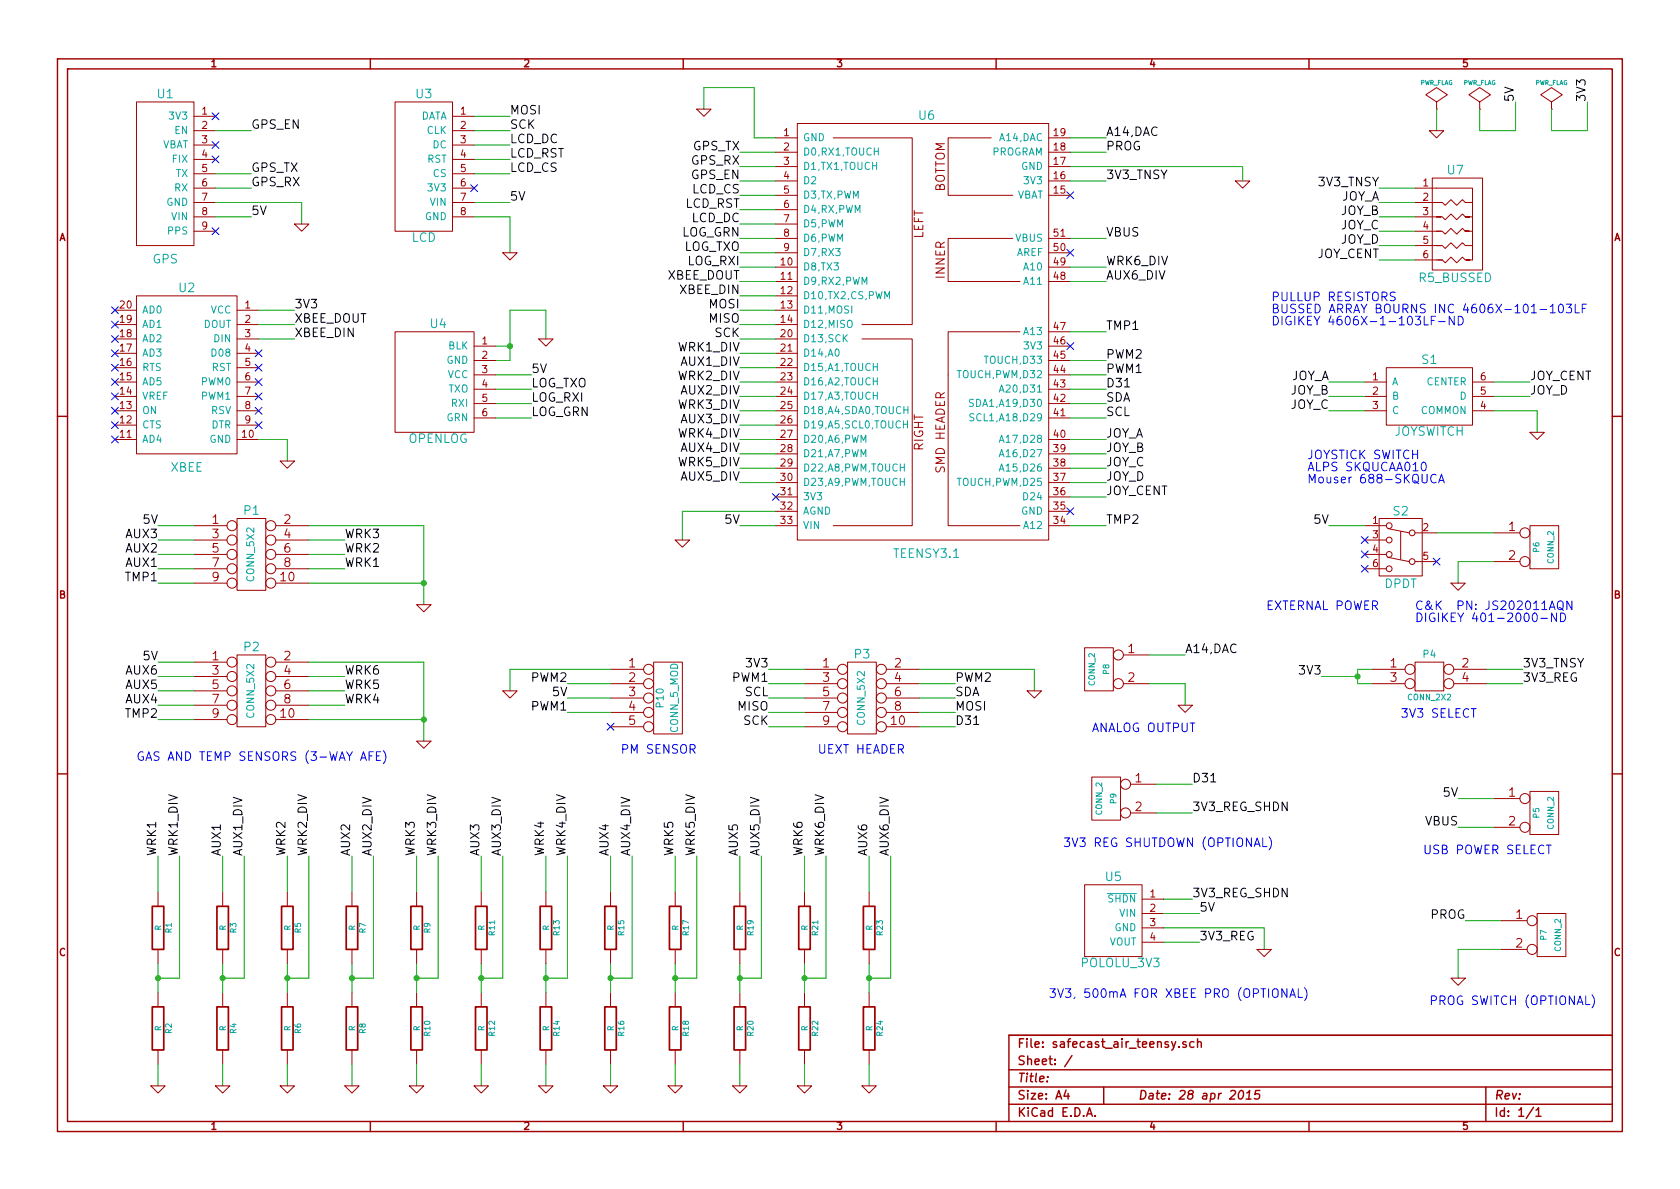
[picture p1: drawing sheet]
EESchema Schematic File Version 2
LIBS:power
LIBS:device
LIBS:transistors
LIBS:conn
LIBS:linear
LIBS:regul
LIBS:74xx
LIBS:cmos4000
LIBS:adc-dac
LIBS:memory
LIBS:xilinx
LIBS:special
LIBS:microcontrollers
LIBS:dsp
LIBS:microchip
LIBS:analog_switches
LIBS:motorola
LIBS:texas
LIBS:intel
LIBS:audio
LIBS:interface
LIBS:digital-audio
LIBS:philips
LIBS:display
LIBS:cypress
LIBS:siliconi
LIBS:opto
LIBS:atmel
LIBS:contrib
LIBS:valves
LIBS:teensy3
LIBS:lcd
LIBS:openlog
LIBS:gps
LIBS:xbee
LIBS:mcp1825
LIBS:conn_5_mod
LIBS:joyswitch
LIBS:r5_bussed
LIBS:pololu_3v3
LIBS:dpdt
LIBS:safecast_air_teensy-cache
EELAYER 27 0
EELAYER END
$Descr A4 11693 8268
encoding utf-8
Sheet 1 1
Title ""
Date "28 apr 2015"
Rev ""
Comp ""
Comment1 ""
Comment2 ""
Comment3 ""
Comment4 ""
$EndDescr
Wire Wire Line
	3300 1200 3550 1200
Text Label 3550 1200 0    60   ~ 0
LCD_CS
Wire Wire Line
	3300 1100 3550 1100
Wire Wire Line
	3300 1000 3550 1000
Wire Wire Line
	3300 900  3550 900 
Wire Wire Line
	3300 800  3550 800 
Wire Wire Line
	3300 1400 3550 1400
Wire Wire Line
	3300 1500 3550 1500
Wire Wire Line
	3550 1500 3550 1750
$Comp
L GND #PWR11
U 1 1
P 3550 1750
F 0 "#PWR11" H 3550 1750 30  0001 C CNN
F 1 "GND" H 3550 1680 30  0001 C CNN
F 2 "" H 3550 1750 60  0000 C CNN
F 3 "" H 3550 1750 60  0000 C CNN
	1    3550 1750
	1    0    0    -1  
$EndComp
Text Label 3550 1100 0    60   ~ 0
LCD_RST
Text Label 3550 1000 0    60   ~ 0
LCD_DC
Wire Wire Line
	5400 1350 5150 1350
Text Label 3550 800  0    60   ~ 0
MOSI
Text Label 3550 900  0    60   ~ 0
SCK
Text Label 3550 1400 0    60   ~ 0
5V
Wire Wire Line
	5400 2150 5150 2150
Wire Wire Line
	5400 2250 5150 2250
Wire Wire Line
	5400 2350 5150 2350
Text Label 5150 2150 2    60   ~ 0
MOSI
Text Label 5150 2250 2    60   ~ 0
MISO
Text Label 5150 1350 2    60   ~ 0
LCD_CS
Wire Wire Line
	5400 950  5250 950 
Wire Wire Line
	5250 950  5250 600 
Wire Wire Line
	5250 600  4900 600 
Wire Wire Line
	4900 600  4900 750 
$Comp
L GND #PWR18
U 1 1
P 4900 750
F 0 "#PWR18" H 4900 750 30  0001 C CNN
F 1 "GND" H 4900 680 30  0001 C CNN
F 2 "" H 4900 750 60  0000 C CNN
F 3 "" H 4900 750 60  0000 C CNN
	1    4900 750 
	1    0    0    -1  
$EndComp
Wire Wire Line
	5400 1450 5150 1450
Wire Wire Line
	5400 1550 5150 1550
Text Label 5150 2350 2    60   ~ 0
SCK
Text Label 5150 1450 2    60   ~ 0
LCD_RST
Text Label 5150 1550 2    60   ~ 0
LCD_DC
Wire Wire Line
	5400 3650 5150 3650
Text Label 5150 3650 2    60   ~ 0
5V
Wire Wire Line
	3550 2500 3450 2500
Wire Wire Line
	3550 2150 3550 2500
Wire Wire Line
	3550 2400 3450 2400
Wire Wire Line
	3550 2150 3800 2150
Wire Wire Line
	3800 2150 3800 2350
Connection ~ 3550 2400
$Comp
L GND #PWR13
U 1 1
P 3800 2350
F 0 "#PWR13" H 3800 2350 30  0001 C CNN
F 1 "GND" H 3800 2280 30  0001 C CNN
F 2 "" H 3800 2350 60  0000 C CNN
F 3 "" H 3800 2350 60  0000 C CNN
	1    3800 2350
	1    0    0    -1  
$EndComp
Wire Wire Line
	3450 2600 3700 2600
Text Label 3700 2600 0    60   ~ 0
5V
Wire Wire Line
	3450 2800 3700 2800
Wire Wire Line
	3450 2700 3700 2700
Wire Wire Line
	3450 2900 3700 2900
Text Label 3700 2800 0    60   ~ 0
LOG_RXI
Text Label 3700 2700 0    60   ~ 0
LOG_TXO
Wire Wire Line
	5400 1850 5150 1850
Wire Wire Line
	5400 1750 5150 1750
Text Label 5150 1850 2    60   ~ 0
LOG_RXI
Text Label 5150 1750 2    60   ~ 0
LOG_TXO
Wire Wire Line
	5400 1650 5150 1650
Text Label 5150 1650 2    60   ~ 0
LOG_GRN
Text Label 3700 2900 0    60   ~ 0
LOG_GRN
$Comp
L GPS U1
U 1 1
P 1150 1150
F 0 "U1" H 1150 1650 60  0000 C CNN
F 1 "GPS" H 1150 500 60  0000 C CNN
F 2 "" H 1350 1150 60  0000 C CNN
F 3 "" H 1350 1150 60  0000 C CNN
	1    1150 1150
	1    0    0    -1  
$EndComp
NoConn ~ 1500 800 
Wire Wire Line
	1500 1500 1750 1500
Text Label 1750 1500 0    60   ~ 0
5V
NoConn ~ 1500 1000
NoConn ~ 1500 1100
Wire Wire Line
	5400 1150 5150 1150
Wire Wire Line
	5400 1050 5150 1050
Wire Wire Line
	1500 1300 1750 1300
Wire Wire Line
	1500 1200 1750 1200
Text Label 5150 1150 2    60   ~ 0
GPS_RX
Text Label 5150 1050 2    60   ~ 0
GPS_TX
Text Label 1750 1300 0    60   ~ 0
GPS_RX
Text Label 1750 1200 0    60   ~ 0
GPS_TX
Wire Wire Line
	1500 1400 2100 1400
Wire Wire Line
	2100 1400 2100 1550
$Comp
L GND #PWR5
U 1 1
P 2100 1550
F 0 "#PWR5" H 2100 1550 30  0001 C CNN
F 1 "GND" H 2100 1480 30  0001 C CNN
F 2 "" H 2100 1550 60  0000 C CNN
F 3 "" H 2100 1550 60  0000 C CNN
	1    2100 1550
	1    0    0    -1  
$EndComp
NoConn ~ 1500 1600
Wire Wire Line
	7450 1650 7700 1650
Text Label 7700 1650 0    60   ~ 0
VBUS
Wire Wire Line
	10400 5550 10150 5550
Wire Wire Line
	10400 5750 10150 5750
Text Label 10150 5550 2    60   ~ 0
5V
Text Label 10150 5750 2    60   ~ 0
VBUS
Text Notes 10850 5950 2    60   ~ 0
USB POWER SELECT 
$Comp
L CONN_2 P6
U 1 1
P 10750 3800
F 0 "P6" V 10700 3800 40  0000 C CNN
F 1 "CONN_2" V 10800 3800 40  0000 C CNN
F 2 "" H 10750 3800 60  0000 C CNN
F 3 "" H 10750 3800 60  0000 C CNN
	1    10750 3800
	1    0    0    -1  
$EndComp
Wire Wire Line
	10000 3700 10400 3700
Wire Wire Line
	10400 3900 10150 3900
Wire Wire Line
	10150 3900 10150 4050
$Comp
L GND #PWR27
U 1 1
P 10150 4050
F 0 "#PWR27" H 10150 4050 30  0001 C CNN
F 1 "GND" H 10150 3980 30  0001 C CNN
F 2 "" H 10150 4050 60  0000 C CNN
F 3 "" H 10150 4050 60  0000 C CNN
	1    10150 4050
	1    0    0    -1  
$EndComp
Text Notes 9600 4250 2    60   ~ 0
EXTERNAL POWER
NoConn ~ 7450 1350
Wire Wire Line
	7450 1150 8650 1150
$Comp
L GND #PWR24
U 1 1
P 8650 1250
F 0 "#PWR24" H 8650 1250 30  0001 C CNN
F 1 "GND" H 8650 1180 30  0001 C CNN
F 2 "" H 8650 1250 60  0000 C CNN
F 3 "" H 8650 1250 60  0000 C CNN
	1    8650 1250
	1    0    0    -1  
$EndComp
Wire Wire Line
	5400 3550 4750 3550
Wire Wire Line
	4750 3550 4750 3750
$Comp
L GND #PWR17
U 1 1
P 4750 3750
F 0 "#PWR17" H 4750 3750 30  0001 C CNN
F 1 "GND" H 4750 3680 30  0001 C CNN
F 2 "" H 4750 3750 60  0000 C CNN
F 3 "" H 4750 3750 60  0000 C CNN
	1    4750 3750
	1    0    0    -1  
$EndComp
NoConn ~ 5400 3450
Wire Wire Line
	1500 900  1750 900 
Text Label 1750 900  0    60   ~ 0
GPS_EN
Wire Wire Line
	5400 1250 5150 1250
Text Label 5150 1250 2    60   ~ 0
GPS_EN
Wire Wire Line
	7450 1050 7700 1050
Text Label 7700 1050 0    60   ~ 0
PROG
Wire Wire Line
	10450 6400 10200 6400
Wire Wire Line
	10450 6600 10150 6600
Wire Wire Line
	10150 6600 10150 6800
$Comp
L GND #PWR28
U 1 1
P 10150 6800
F 0 "#PWR28" H 10150 6800 30  0001 C CNN
F 1 "GND" H 10150 6730 30  0001 C CNN
F 2 "" H 10150 6800 60  0000 C CNN
F 3 "" H 10150 6800 60  0000 C CNN
	1    10150 6800
	-1   0    0    -1  
$EndComp
Text Label 10200 6400 2    60   ~ 0
PROG
$Comp
L CONN_2 P7
U 1 1
P 10800 6500
F 0 "P7" V 10750 6500 40  0000 C CNN
F 1 "CONN_2" V 10850 6500 40  0000 C CNN
F 2 "" H 10800 6500 60  0000 C CNN
F 3 "" H 10800 6500 60  0000 C CNN
	1    10800 6500
	1    0    0    -1  
$EndComp
Text Notes 9950 7000 0    60   ~ 0
PROG SWITCH (OPTIONAL)
$Comp
L PWR_FLAG #FLG2
U 1 1
P 10300 750
F 0 "#FLG2" H 10300 845 30  0001 C CNN
F 1 "PWR_FLAG" H 10300 930 30  0000 C CNN
F 2 "" H 10300 750 60  0000 C CNN
F 3 "" H 10300 750 60  0000 C CNN
	1    10300 750 
	1    0    0    -1  
$EndComp
$Comp
L PWR_FLAG #FLG1
U 1 1
P 10000 750
F 0 "#FLG1" H 10000 845 30  0001 C CNN
F 1 "PWR_FLAG" H 10000 930 30  0000 C CNN
F 2 "" H 10000 750 60  0000 C CNN
F 3 "" H 10000 750 60  0000 C CNN
	1    10000 750 
	1    0    0    -1  
$EndComp
Wire Wire Line
	10300 750  10300 900 
Wire Wire Line
	10300 900  10550 900 
Wire Wire Line
	10550 900  10550 700 
Text Label 10550 700  1    60   ~ 0
5V
Wire Wire Line
	10000 750  10000 900 
$Comp
L GND #PWR26
U 1 1
P 10000 900
F 0 "#PWR26" H 10000 900 30  0001 C CNN
F 1 "GND" H 10000 830 30  0001 C CNN
F 2 "" H 10000 900 60  0000 C CNN
F 3 "" H 10000 900 60  0000 C CNN
	1    10000 900 
	1    0    0    -1  
$EndComp
$Comp
L TEENSY3.1 U6
U 1 1
P 6450 2150
F 0 "U6" H 6450 3500 60  0000 C CNN
F 1 "TEENSY3.1" H 6450 450 60  0000 C CNN
F 2 "" H 6150 2350 60  0000 C CNN
F 3 "" H 6150 2350 60  0000 C CNN
	1    6450 2150
	1    0    0    -1  
$EndComp
Wire Wire Line
	7450 1250 7700 1250
Wire Wire Line
	8650 1150 8650 1250
Text Label 7700 1250 0    60   ~ 0
3V3_TNSY
$Comp
L XBEE U2
U 1 1
P 1300 2600
F 0 "U2" H 1300 3200 60  0000 C CNN
F 1 "XBEE" H 1300 1950 60  0000 C CNN
F 2 "~" H 1750 2350 60  0000 C CNN
F 3 "~" H 1750 2350 60  0000 C CNN
	1    1300 2600
	-1   0    0    -1  
$EndComp
$Comp
L CONN_2 P5
U 1 1
P 10750 5650
F 0 "P5" V 10700 5650 40  0000 C CNN
F 1 "CONN_2" V 10800 5650 40  0000 C CNN
F 2 "" H 10750 5650 60  0000 C CNN
F 3 "" H 10750 5650 60  0000 C CNN
	1    10750 5650
	1    0    0    -1  
$EndComp
$Comp
L CONN_2X2 P4
U 1 1
P 9950 4700
F 0 "P4" H 9950 4850 50  0000 C CNN
F 1 "CONN_2X2" H 9950 4550 40  0000 C CNN
F 2 "" H 9950 4700 60  0000 C CNN
F 3 "" H 9950 4700 60  0000 C CNN
	1    9950 4700
	1    0    0    -1  
$EndComp
Wire Wire Line
	9550 4650 9450 4650
Wire Wire Line
	9450 4650 9450 4750
Wire Wire Line
	9450 4750 9550 4750
Wire Wire Line
	9450 4700 9200 4700
Connection ~ 9450 4700
Wire Wire Line
	10350 4750 10600 4750
Wire Wire Line
	10350 4650 10600 4650
Text Label 9200 4700 2    60   ~ 0
3V3
Text Label 10600 4650 0    60   ~ 0
3V3_TNSY
Text Label 10600 4750 0    60   ~ 0
3V3_REG
Wire Wire Line
	1800 2150 2050 2150
Wire Wire Line
	1800 2250 2050 2250
Wire Wire Line
	1800 2350 2050 2350
Wire Wire Line
	1800 3050 2000 3050
Wire Wire Line
	2000 3050 2000 3200
$Comp
L GND #PWR3
U 1 1
P 2000 3200
F 0 "#PWR3" H 2000 3200 30  0001 C CNN
F 1 "GND" H 2000 3130 30  0001 C CNN
F 2 "" H 2000 3200 60  0000 C CNN
F 3 "" H 2000 3200 60  0000 C CNN
	1    2000 3200
	-1   0    0    -1  
$EndComp
Text Label 2050 2150 0    60   ~ 0
3V3
Wire Wire Line
	5400 1950 5150 1950
Wire Wire Line
	5400 2050 5150 2050
NoConn ~ 800  2150
NoConn ~ 800  2250
NoConn ~ 800  2350
NoConn ~ 800  2450
NoConn ~ 800  2550
NoConn ~ 800  2650
NoConn ~ 800  2750
NoConn ~ 800  2850
NoConn ~ 800  2950
NoConn ~ 800  3050
NoConn ~ 1800 2950
NoConn ~ 1800 2850
NoConn ~ 1800 2750
NoConn ~ 1800 2650
NoConn ~ 1800 2550
NoConn ~ 1800 2450
Text Label 2050 2250 0    60   ~ 0
XBEE_DOUT
Text Label 2050 2350 0    60   ~ 0
XBEE_DIN
Text Label 5150 1950 2    60   ~ 0
XBEE_DOUT
Text Label 5150 2050 2    60   ~ 0
XBEE_DIN
Text Notes 9750 5000 0    60   ~ 0
3V3 SELECT
Wire Wire Line
	5400 2450 5150 2450
Wire Wire Line
	5400 2550 5150 2550
Wire Wire Line
	5400 2650 5150 2650
Wire Wire Line
	5400 2750 5150 2750
Wire Wire Line
	5400 2850 5150 2850
Wire Wire Line
	5400 2950 5150 2950
Wire Wire Line
	5400 3050 5150 3050
Wire Wire Line
	5400 3150 5150 3150
Wire Wire Line
	5400 3250 5150 3250
Wire Wire Line
	5400 3350 5150 3350
Wire Wire Line
	7450 950  7700 950 
Wire Wire Line
	7450 1850 7700 1850
Wire Wire Line
	7450 1950 7700 1950
NoConn ~ 7450 1750
NoConn ~ 7450 2400
Wire Wire Line
	7450 3650 7700 3650
Wire Wire Line
	7450 2300 7700 2300
Text Notes 7300 6950 0    60   ~ 0
3V3, 500mA FOR XBEE PRO (OPTIONAL)
Wire Wire Line
	7450 2700 7700 2700
Wire Wire Line
	7450 2500 7700 2500
Wire Wire Line
	7450 2600 7700 2600
Wire Wire Line
	7450 2800 7700 2800
Wire Wire Line
	7450 2900 7700 2900
Wire Wire Line
	7450 3050 7700 3050
Wire Wire Line
	7450 3150 7700 3150
Wire Wire Line
	7450 3250 7700 3250
Wire Wire Line
	7450 3350 7700 3350
Wire Wire Line
	7450 3450 7700 3450
Text Label 5150 2450 2    60   ~ 0
WRK1_DIV
Text Label 5150 2550 2    60   ~ 0
AUX1_DIV
Text Label 5150 2650 2    60   ~ 0
WRK2_DIV
Text Label 5150 2750 2    60   ~ 0
AUX2_DIV
Text Label 5150 2850 2    60   ~ 0
WRK3_DIV
Text Label 5150 2950 2    60   ~ 0
AUX3_DIV
Text Label 5150 3050 2    60   ~ 0
WRK4_DIV
Text Label 5150 3150 2    60   ~ 0
AUX4_DIV
Text Label 5150 3250 2    60   ~ 0
WRK5_DIV
Text Label 5150 3350 2    60   ~ 0
AUX5_DIV
Text Label 7700 1850 0    60   ~ 0
WRK6_DIV
Text Label 7700 1950 0    60   ~ 0
AUX6_DIV
Text Label 7700 950  0    60   ~ 0
A14,DAC
Text Label 7700 2500 0    60   ~ 0
PWM2
Text Label 7700 2600 0    60   ~ 0
PWM1
Text Label 7700 2700 0    60   ~ 0
D31
Text Label 7700 3450 0    60   ~ 0
JOY_CENT
Text Label 7700 3350 0    60   ~ 0
JOY_D
Text Label 7700 3050 0    60   ~ 0
JOY_A
Text Label 7700 3150 0    60   ~ 0
JOY_B
Text Label 7700 3250 0    60   ~ 0
JOY_C
$Comp
L CONN_5X2 P1
U 1 1
P 1750 3850
F 0 "P1" H 1750 4150 60  0000 C CNN
F 1 "CONN_5X2" V 1750 3850 50  0000 C CNN
F 2 "" H 1750 3850 60  0000 C CNN
F 3 "" H 1750 3850 60  0000 C CNN
	1    1750 3850
	1    0    0    -1  
$EndComp
Wire Wire Line
	2950 3650 2150 3650
Wire Wire Line
	1350 3950 1100 3950
Wire Wire Line
	1350 3850 1100 3850
Wire Wire Line
	1350 3750 1100 3750
Wire Wire Line
	1350 3650 1100 3650
Wire Wire Line
	2150 3950 2400 3950
Wire Wire Line
	2150 3850 2400 3850
Wire Wire Line
	2150 3750 2400 3750
Text Label 1100 3650 2    60   ~ 0
5V
Text Label 1100 3950 2    60   ~ 0
AUX1
Text Label 2400 3950 0    60   ~ 0
WRK1
Text Label 1100 3850 2    60   ~ 0
AUX2
Text Label 1100 3750 2    60   ~ 0
AUX3
Text Label 2400 3850 0    60   ~ 0
WRK2
Text Label 2400 3750 0    60   ~ 0
WRK3
Text Label 9250 3650 2    60   ~ 0
5V
$Comp
L CONN_5X2 P2
U 1 1
P 1750 4800
F 0 "P2" H 1750 5100 60  0000 C CNN
F 1 "CONN_5X2" V 1750 4800 50  0000 C CNN
F 2 "" H 1750 4800 60  0000 C CNN
F 3 "" H 1750 4800 60  0000 C CNN
	1    1750 4800
	1    0    0    -1  
$EndComp
Wire Wire Line
	2950 4600 2150 4600
Wire Wire Line
	1350 4900 1100 4900
Wire Wire Line
	1350 4800 1100 4800
Wire Wire Line
	1350 4700 1100 4700
Wire Wire Line
	1350 4600 1100 4600
Wire Wire Line
	2150 4900 2400 4900
Wire Wire Line
	2150 4800 2400 4800
Wire Wire Line
	2150 4700 2400 4700
Text Label 1100 4600 2    60   ~ 0
5V
Text Label 1100 4900 2    60   ~ 0
AUX4
Text Label 2400 4900 0    60   ~ 0
WRK4
Text Label 1100 4800 2    60   ~ 0
AUX5
Text Label 1100 4700 2    60   ~ 0
AUX6
Text Label 2400 4800 0    60   ~ 0
WRK5
Text Label 2400 4700 0    60   ~ 0
WRK6
Text Notes 2700 5300 2    60   ~ 0
GAS AND TEMP SENSORS (3-WAY AFE)
$Comp
L JOYSWITCH S1
U 1 1
P 9950 2750
F 0 "S1" H 9950 3000 60  0000 C CNN
F 1 "JOYSWITCH" H 9950 2500 60  0000 C CNN
F 2 "~" H 10800 3300 60  0000 C CNN
F 3 "~" H 10800 3300 60  0000 C CNN
	1    9950 2750
	1    0    0    -1  
$EndComp
Text Notes 9100 3200 0    60   ~ 0
JOYSTICK SWITCH \nALPS SKQUCAA010\nMouser 688-SKQUCA
Wire Wire Line
	10400 2850 10700 2850
Wire Wire Line
	10700 2850 10700 3000
$Comp
L GND #PWR29
U 1 1
P 10700 3000
F 0 "#PWR29" H 10700 3000 30  0001 C CNN
F 1 "GND" H 10700 2930 30  0001 C CNN
F 2 "" H 10700 3000 60  0000 C CNN
F 3 "" H 10700 3000 60  0000 C CNN
	1    10700 3000
	1    0    0    -1  
$EndComp
Wire Wire Line
	9600 1300 9850 1300
Text Label 9600 1300 2    60   ~ 0
3V3_TNSY
Wire Wire Line
	9850 1400 9600 1400
Wire Wire Line
	9850 1500 9600 1500
Wire Wire Line
	9850 1600 9600 1600
Wire Wire Line
	9850 1700 9600 1700
Wire Wire Line
	9850 1800 9600 1800
Wire Wire Line
	9500 2650 9250 2650
Wire Wire Line
	9500 2750 9250 2750
Wire Wire Line
	9500 2850 9250 2850
Wire Wire Line
	10400 2650 10650 2650
Wire Wire Line
	10400 2750 10650 2750
Text Label 9250 2650 2    60   ~ 0
JOY_A
Text Label 9250 2750 2    60   ~ 0
JOY_B
Text Label 9250 2850 2    60   ~ 0
JOY_C
Text Label 10650 2650 0    60   ~ 0
JOY_CENT
Text Label 10650 2750 0    60   ~ 0
JOY_D
$Comp
L R5_BUSSED U7
U 1 1
P 10150 1550
F 0 "U7" H 10170 1920 60  0000 C CNN
F 1 "R5_BUSSED" H 10170 1170 60  0000 C CNN
F 2 "" H 10600 1850 60  0000 C CNN
F 3 "" H 10600 1850 60  0000 C CNN
	1    10150 1550
	-1   0    0    -1  
$EndComp
Text Label 9600 1400 2    60   ~ 0
JOY_A
Text Label 9600 1500 2    60   ~ 0
JOY_B
Text Label 9600 1600 2    60   ~ 0
JOY_C
Text Label 9600 1700 2    60   ~ 0
JOY_D
Text Label 9600 1800 2    60   ~ 0
JOY_CENT
Text Notes 8850 2100 0    60   ~ 0
PULLUP RESISTORS\nBUSSED ARRAY BOURNS INC 4606X-101-103LF\nDIGIKEY 4606X-1-103LF-ND
$Comp
L POLOLU_3V3 U5
U 1 1
P 7750 6400
F 0 "U5" H 7750 6700 60  0000 C CNN
F 1 "POLOLU_3V3" H 7800 6100 60  0000 C CNN
F 2 "~" H 7600 6250 60  0000 C CNN
F 3 "~" H 7600 6250 60  0000 C CNN
	1    7750 6400
	1    0    0    -1  
$EndComp
Wire Wire Line
	8100 6350 8350 6350
Wire Wire Line
	8100 6450 8800 6450
Wire Wire Line
	8800 6450 8800 6600
$Comp
L GND #PWR25
U 1 1
P 8800 6600
F 0 "#PWR25" H 8800 6600 30  0001 C CNN
F 1 "GND" H 8800 6530 30  0001 C CNN
F 2 "" H 8800 6600 60  0000 C CNN
F 3 "" H 8800 6600 60  0000 C CNN
	1    8800 6600
	1    0    0    -1  
$EndComp
Wire Wire Line
	8100 6550 8350 6550
Text Label 8350 6350 0    60   ~ 0
5V
Text Label 8350 6550 0    60   ~ 0
3V3_REG
$Comp
L CONN_2 P9
U 1 1
P 7700 5550
F 0 "P9" V 7650 5550 40  0000 C CNN
F 1 "CONN_2" V 7750 5550 40  0000 C CNN
F 2 "" H 7700 5550 60  0000 C CNN
F 3 "" H 7700 5550 60  0000 C CNN
	1    7700 5550
	-1   0    0    -1  
$EndComp
Wire Wire Line
	8050 5450 8300 5450
Text Label 8300 5450 0    60   ~ 0
D31
Wire Wire Line
	8050 5650 8300 5650
Wire Wire Line
	8300 6250 8100 6250
Text Notes 7400 5900 0    60   ~ 0
3V3 REG SHUTDOWN (OPTIONAL)
Text Label 8300 6250 0    60   ~ 0
3V3_REG_SHDN
Text Label 8300 5650 0    60   ~ 0
3V3_REG_SHDN
$Comp
L DPDT S2
U 1 1
P 9750 3800
F 0 "S2" H 9750 4045 60  0000 C CNN
F 1 "DPDT" H 9750 3540 60  0000 C CNN
F 2 "~" H 9800 3750 60  0000 C CNN
F 3 "~" H 9800 3750 60  0000 C CNN
	1    9750 3800
	-1   0    0    -1  
$EndComp
Wire Wire Line
	9500 3650 9250 3650
NoConn ~ 10000 3900
NoConn ~ 9500 3750
NoConn ~ 9500 3850
NoConn ~ 9500 3950
Text Notes 9850 4250 0    60   ~ 0
C&K  PN: JS202011AQN\nDIGIKEY 401-2000-ND
$Comp
L LCD U3
U 1 1
P 2900 1150
F 0 "U3" H 2950 1650 60  0000 C CNN
F 1 "LCD" H 2950 650 60  0000 C CNN
F 2 "" H 2700 700 60  0000 C CNN
F 3 "" H 2700 700 60  0000 C CNN
	1    2900 1150
	1    0    0    -1  
$EndComp
NoConn ~ 3300 1300
$Comp
L OPENLOG U4
U 1 1
P 3050 2650
F 0 "U4" H 3050 3050 60  0000 C CNN
F 1 "OPENLOG" H 3050 2250 60  0000 C CNN
F 2 "" H 3100 2650 60  0000 C CNN
F 3 "" H 3100 2650 60  0000 C CNN
	1    3050 2650
	1    0    0    -1  
$EndComp
NoConn ~ 7450 3550
$Comp
L PWR_FLAG #FLG3
U 1 1
P 10800 750
F 0 "#FLG3" H 10800 845 30  0001 C CNN
F 1 "PWR_FLAG" H 10800 930 30  0000 C CNN
F 2 "" H 10800 750 60  0000 C CNN
F 3 "" H 10800 750 60  0000 C CNN
	1    10800 750 
	1    0    0    -1  
$EndComp
Wire Wire Line
	10800 750  10800 900 
Wire Wire Line
	10800 900  11050 900 
Wire Wire Line
	11050 900  11050 700 
Text Label 11050 700  1    60   ~ 0
3V3
Wire Wire Line
	2950 4050 2150 4050
Wire Wire Line
	2950 3650 2950 4200
$Comp
L GND #PWR8
U 1 1
P 2950 4200
F 0 "#PWR8" H 2950 4200 30  0001 C CNN
F 1 "GND" H 2950 4130 30  0001 C CNN
F 2 "" H 2950 4200 60  0000 C CNN
F 3 "" H 2950 4200 60  0000 C CNN
	1    2950 4200
	-1   0    0    -1  
$EndComp
Connection ~ 2950 4050
Wire Wire Line
	2950 5000 2150 5000
Wire Wire Line
	2950 4600 2950 5150
$Comp
L GND #PWR9
U 1 1
P 2950 5150
F 0 "#PWR9" H 2950 5150 30  0001 C CNN
F 1 "GND" H 2950 5080 30  0001 C CNN
F 2 "" H 2950 5150 60  0000 C CNN
F 3 "" H 2950 5150 60  0000 C CNN
	1    2950 5150
	-1   0    0    -1  
$EndComp
Connection ~ 2950 5000
Text Label 7700 2300 0    60   ~ 0
TMP1
Text Label 7700 3650 0    60   ~ 0
TMP2
Wire Wire Line
	1350 4050 1100 4050
Wire Wire Line
	1350 5000 1100 5000
Text Label 1100 4050 2    60   ~ 0
TMP1
Text Label 1100 5000 2    60   ~ 0
TMP2
$Comp
L CONN_5X2 P3
U 1 1
P 6000 4850
F 0 "P3" H 6000 5150 60  0000 C CNN
F 1 "CONN_5X2" V 6000 4850 50  0000 C CNN
F 2 "" H 6000 4850 60  0000 C CNN
F 3 "" H 6000 4850 60  0000 C CNN
	1    6000 4850
	1    0    0    -1  
$EndComp
Text Notes 6300 5250 2    60   ~ 0
UEXT HEADER
Wire Wire Line
	5600 4650 5350 4650
Wire Wire Line
	6400 4650 7200 4650
Wire Wire Line
	7200 4650 7200 4800
$Comp
L GND #PWR22
U 1 1
P 7200 4800
F 0 "#PWR22" H 7200 4800 30  0001 C CNN
F 1 "GND" H 7200 4730 30  0001 C CNN
F 2 "" H 7200 4800 60  0000 C CNN
F 3 "" H 7200 4800 60  0000 C CNN
	1    7200 4800
	1    0    0    -1  
$EndComp
Text Label 5350 4650 2    60   ~ 0
3V3
Text Label 7700 2900 0    60   ~ 0
SCL
Text Label 7700 2800 0    60   ~ 0
SDA
Wire Wire Line
	6400 4850 6650 4850
Text Label 6650 4850 0    60   ~ 0
SDA
Wire Wire Line
	5600 4850 5350 4850
Text Label 5350 4850 2    60   ~ 0
SCL
Wire Wire Line
	5600 4750 5350 4750
Wire Wire Line
	6400 4750 6650 4750
Wire Wire Line
	6400 4950 6650 4950
Wire Wire Line
	6400 5050 6650 5050
Wire Wire Line
	5600 4950 5350 4950
Wire Wire Line
	5600 5050 5350 5050
Text Label 6650 4950 0    60   ~ 0
MOSI
Text Label 5350 4950 2    60   ~ 0
MISO
Text Label 5350 5050 2    60   ~ 0
SCK
Text Label 6650 5050 0    60   ~ 0
D31
$Comp
L CONN_2 P8
U 1 1
P 7650 4650
F 0 "P8" V 7600 4650 40  0000 C CNN
F 1 "CONN_2" V 7700 4650 40  0000 C CNN
F 2 "" H 7650 4650 60  0000 C CNN
F 3 "" H 7650 4650 60  0000 C CNN
	1    7650 4650
	-1   0    0    -1  
$EndComp
$Comp
L GND #PWR23
U 1 1
P 8250 4900
F 0 "#PWR23" H 8250 4900 30  0001 C CNN
F 1 "GND" H 8250 4830 30  0001 C CNN
F 2 "" H 8250 4900 60  0000 C CNN
F 3 "" H 8250 4900 60  0000 C CNN
	1    8250 4900
	-1   0    0    -1  
$EndComp
Wire Wire Line
	8000 4750 8250 4750
Wire Wire Line
	8250 4750 8250 4900
Wire Wire Line
	8000 4550 8250 4550
Text Label 8250 4550 0    60   ~ 0
A14,DAC
Text Notes 7600 5100 0    60   ~ 0
ANALOG OUTPUT
$Comp
L R R1
U 1 1
P 1100 6450
F 0 "R1" V 1180 6450 40  0000 C CNN
F 1 "R" V 1107 6451 40  0000 C CNN
F 2 "~" V 1030 6450 30  0000 C CNN
F 3 "~" H 1100 6450 30  0000 C CNN
	1    1100 6450
	1    0    0    -1  
$EndComp
$Comp
L R R2
U 1 1
P 1100 7150
F 0 "R2" V 1180 7150 40  0000 C CNN
F 1 "R" V 1107 7151 40  0000 C CNN
F 2 "~" V 1030 7150 30  0000 C CNN
F 3 "~" H 1100 7150 30  0000 C CNN
	1    1100 7150
	1    0    0    -1  
$EndComp
Wire Wire Line
	1100 6700 1100 6900
Connection ~ 1100 6800
Wire Wire Line
	1100 7400 1100 7550
$Comp
L GND #PWR1
U 1 1
P 1100 7550
F 0 "#PWR1" H 1100 7550 30  0001 C CNN
F 1 "GND" H 1100 7480 30  0001 C CNN
F 2 "" H 1100 7550 60  0000 C CNN
F 3 "" H 1100 7550 60  0000 C CNN
	1    1100 7550
	1    0    0    -1  
$EndComp
Wire Wire Line
	1100 6200 1100 5950
Wire Wire Line
	1100 6800 1250 6800
Wire Wire Line
	1250 6800 1250 5950
$Comp
L R R3
U 1 1
P 1550 6450
F 0 "R3" V 1630 6450 40  0000 C CNN
F 1 "R" V 1557 6451 40  0000 C CNN
F 2 "~" V 1480 6450 30  0000 C CNN
F 3 "~" H 1550 6450 30  0000 C CNN
	1    1550 6450
	1    0    0    -1  
$EndComp
$Comp
L R R4
U 1 1
P 1550 7150
F 0 "R4" V 1630 7150 40  0000 C CNN
F 1 "R" V 1557 7151 40  0000 C CNN
F 2 "~" V 1480 7150 30  0000 C CNN
F 3 "~" H 1550 7150 30  0000 C CNN
	1    1550 7150
	1    0    0    -1  
$EndComp
Wire Wire Line
	1550 6700 1550 6900
Connection ~ 1550 6800
Wire Wire Line
	1550 7400 1550 7550
$Comp
L GND #PWR2
U 1 1
P 1550 7550
F 0 "#PWR2" H 1550 7550 30  0001 C CNN
F 1 "GND" H 1550 7480 30  0001 C CNN
F 2 "" H 1550 7550 60  0000 C CNN
F 3 "" H 1550 7550 60  0000 C CNN
	1    1550 7550
	1    0    0    -1  
$EndComp
Wire Wire Line
	1550 6200 1550 5950
Wire Wire Line
	1550 6800 1700 6800
Wire Wire Line
	1700 6800 1700 5950
$Comp
L R R5
U 1 1
P 2000 6450
F 0 "R5" V 2080 6450 40  0000 C CNN
F 1 "R" V 2007 6451 40  0000 C CNN
F 2 "~" V 1930 6450 30  0000 C CNN
F 3 "~" H 2000 6450 30  0000 C CNN
	1    2000 6450
	1    0    0    -1  
$EndComp
$Comp
L R R6
U 1 1
P 2000 7150
F 0 "R6" V 2080 7150 40  0000 C CNN
F 1 "R" V 2007 7151 40  0000 C CNN
F 2 "~" V 1930 7150 30  0000 C CNN
F 3 "~" H 2000 7150 30  0000 C CNN
	1    2000 7150
	1    0    0    -1  
$EndComp
Wire Wire Line
	2000 6700 2000 6900
Connection ~ 2000 6800
Wire Wire Line
	2000 7400 2000 7550
$Comp
L GND #PWR4
U 1 1
P 2000 7550
F 0 "#PWR4" H 2000 7550 30  0001 C CNN
F 1 "GND" H 2000 7480 30  0001 C CNN
F 2 "" H 2000 7550 60  0000 C CNN
F 3 "" H 2000 7550 60  0000 C CNN
	1    2000 7550
	1    0    0    -1  
$EndComp
Wire Wire Line
	2000 6200 2000 5950
Wire Wire Line
	2000 6800 2150 6800
Wire Wire Line
	2150 6800 2150 5950
$Comp
L R R7
U 1 1
P 2450 6450
F 0 "R7" V 2530 6450 40  0000 C CNN
F 1 "R" V 2457 6451 40  0000 C CNN
F 2 "~" V 2380 6450 30  0000 C CNN
F 3 "~" H 2450 6450 30  0000 C CNN
	1    2450 6450
	1    0    0    -1  
$EndComp
$Comp
L R R8
U 1 1
P 2450 7150
F 0 "R8" V 2530 7150 40  0000 C CNN
F 1 "R" V 2457 7151 40  0000 C CNN
F 2 "~" V 2380 7150 30  0000 C CNN
F 3 "~" H 2450 7150 30  0000 C CNN
	1    2450 7150
	1    0    0    -1  
$EndComp
Wire Wire Line
	2450 6700 2450 6900
Connection ~ 2450 6800
Wire Wire Line
	2450 7400 2450 7550
$Comp
L GND #PWR6
U 1 1
P 2450 7550
F 0 "#PWR6" H 2450 7550 30  0001 C CNN
F 1 "GND" H 2450 7480 30  0001 C CNN
F 2 "" H 2450 7550 60  0000 C CNN
F 3 "" H 2450 7550 60  0000 C CNN
	1    2450 7550
	1    0    0    -1  
$EndComp
Wire Wire Line
	2450 6200 2450 5950
Wire Wire Line
	2450 6800 2600 6800
Wire Wire Line
	2600 6800 2600 5950
$Comp
L R R9
U 1 1
P 2900 6450
F 0 "R9" V 2980 6450 40  0000 C CNN
F 1 "R" V 2907 6451 40  0000 C CNN
F 2 "~" V 2830 6450 30  0000 C CNN
F 3 "~" H 2900 6450 30  0000 C CNN
	1    2900 6450
	1    0    0    -1  
$EndComp
$Comp
L R R10
U 1 1
P 2900 7150
F 0 "R10" V 2980 7150 40  0000 C CNN
F 1 "R" V 2907 7151 40  0000 C CNN
F 2 "~" V 2830 7150 30  0000 C CNN
F 3 "~" H 2900 7150 30  0000 C CNN
	1    2900 7150
	1    0    0    -1  
$EndComp
Wire Wire Line
	2900 6700 2900 6900
Connection ~ 2900 6800
Wire Wire Line
	2900 7400 2900 7550
$Comp
L GND #PWR7
U 1 1
P 2900 7550
F 0 "#PWR7" H 2900 7550 30  0001 C CNN
F 1 "GND" H 2900 7480 30  0001 C CNN
F 2 "" H 2900 7550 60  0000 C CNN
F 3 "" H 2900 7550 60  0000 C CNN
	1    2900 7550
	1    0    0    -1  
$EndComp
Wire Wire Line
	2900 6200 2900 5950
Wire Wire Line
	2900 6800 3050 6800
Wire Wire Line
	3050 6800 3050 5950
$Comp
L R R11
U 1 1
P 3350 6450
F 0 "R11" V 3430 6450 40  0000 C CNN
F 1 "R" V 3357 6451 40  0000 C CNN
F 2 "~" V 3280 6450 30  0000 C CNN
F 3 "~" H 3350 6450 30  0000 C CNN
	1    3350 6450
	1    0    0    -1  
$EndComp
$Comp
L R R12
U 1 1
P 3350 7150
F 0 "R12" V 3430 7150 40  0000 C CNN
F 1 "R" V 3357 7151 40  0000 C CNN
F 2 "~" V 3280 7150 30  0000 C CNN
F 3 "~" H 3350 7150 30  0000 C CNN
	1    3350 7150
	1    0    0    -1  
$EndComp
Wire Wire Line
	3350 6700 3350 6900
Connection ~ 3350 6800
Wire Wire Line
	3350 7400 3350 7550
$Comp
L GND #PWR10
U 1 1
P 3350 7550
F 0 "#PWR10" H 3350 7550 30  0001 C CNN
F 1 "GND" H 3350 7480 30  0001 C CNN
F 2 "" H 3350 7550 60  0000 C CNN
F 3 "" H 3350 7550 60  0000 C CNN
	1    3350 7550
	1    0    0    -1  
$EndComp
Wire Wire Line
	3350 6200 3350 5950
Wire Wire Line
	3350 6800 3500 6800
Wire Wire Line
	3500 6800 3500 5950
$Comp
L R R13
U 1 1
P 3800 6450
F 0 "R13" V 3880 6450 40  0000 C CNN
F 1 "R" V 3807 6451 40  0000 C CNN
F 2 "~" V 3730 6450 30  0000 C CNN
F 3 "~" H 3800 6450 30  0000 C CNN
	1    3800 6450
	1    0    0    -1  
$EndComp
$Comp
L R R14
U 1 1
P 3800 7150
F 0 "R14" V 3880 7150 40  0000 C CNN
F 1 "R" V 3807 7151 40  0000 C CNN
F 2 "~" V 3730 7150 30  0000 C CNN
F 3 "~" H 3800 7150 30  0000 C CNN
	1    3800 7150
	1    0    0    -1  
$EndComp
Wire Wire Line
	3800 6700 3800 6900
Connection ~ 3800 6800
Wire Wire Line
	3800 7400 3800 7550
$Comp
L GND #PWR14
U 1 1
P 3800 7550
F 0 "#PWR14" H 3800 7550 30  0001 C CNN
F 1 "GND" H 3800 7480 30  0001 C CNN
F 2 "" H 3800 7550 60  0000 C CNN
F 3 "" H 3800 7550 60  0000 C CNN
	1    3800 7550
	1    0    0    -1  
$EndComp
Wire Wire Line
	3800 6200 3800 5950
Wire Wire Line
	3800 6800 3950 6800
Wire Wire Line
	3950 6800 3950 5950
$Comp
L R R15
U 1 1
P 4250 6450
F 0 "R15" V 4330 6450 40  0000 C CNN
F 1 "R" V 4257 6451 40  0000 C CNN
F 2 "~" V 4180 6450 30  0000 C CNN
F 3 "~" H 4250 6450 30  0000 C CNN
	1    4250 6450
	1    0    0    -1  
$EndComp
$Comp
L R R16
U 1 1
P 4250 7150
F 0 "R16" V 4330 7150 40  0000 C CNN
F 1 "R" V 4257 7151 40  0000 C CNN
F 2 "~" V 4180 7150 30  0000 C CNN
F 3 "~" H 4250 7150 30  0000 C CNN
	1    4250 7150
	1    0    0    -1  
$EndComp
Wire Wire Line
	4250 6700 4250 6900
Connection ~ 4250 6800
Wire Wire Line
	4250 7400 4250 7550
$Comp
L GND #PWR15
U 1 1
P 4250 7550
F 0 "#PWR15" H 4250 7550 30  0001 C CNN
F 1 "GND" H 4250 7480 30  0001 C CNN
F 2 "" H 4250 7550 60  0000 C CNN
F 3 "" H 4250 7550 60  0000 C CNN
	1    4250 7550
	1    0    0    -1  
$EndComp
Wire Wire Line
	4250 6200 4250 5950
Wire Wire Line
	4250 6800 4400 6800
Wire Wire Line
	4400 6800 4400 5950
$Comp
L R R17
U 1 1
P 4700 6450
F 0 "R17" V 4780 6450 40  0000 C CNN
F 1 "R" V 4707 6451 40  0000 C CNN
F 2 "~" V 4630 6450 30  0000 C CNN
F 3 "~" H 4700 6450 30  0000 C CNN
	1    4700 6450
	1    0    0    -1  
$EndComp
$Comp
L R R18
U 1 1
P 4700 7150
F 0 "R18" V 4780 7150 40  0000 C CNN
F 1 "R" V 4707 7151 40  0000 C CNN
F 2 "~" V 4630 7150 30  0000 C CNN
F 3 "~" H 4700 7150 30  0000 C CNN
	1    4700 7150
	1    0    0    -1  
$EndComp
Wire Wire Line
	4700 6700 4700 6900
Connection ~ 4700 6800
Wire Wire Line
	4700 7400 4700 7550
$Comp
L GND #PWR16
U 1 1
P 4700 7550
F 0 "#PWR16" H 4700 7550 30  0001 C CNN
F 1 "GND" H 4700 7480 30  0001 C CNN
F 2 "" H 4700 7550 60  0000 C CNN
F 3 "" H 4700 7550 60  0000 C CNN
	1    4700 7550
	1    0    0    -1  
$EndComp
Wire Wire Line
	4700 6200 4700 5950
Wire Wire Line
	4700 6800 4850 6800
Wire Wire Line
	4850 6800 4850 5950
$Comp
L R R19
U 1 1
P 5150 6450
F 0 "R19" V 5230 6450 40  0000 C CNN
F 1 "R" V 5157 6451 40  0000 C CNN
F 2 "~" V 5080 6450 30  0000 C CNN
F 3 "~" H 5150 6450 30  0000 C CNN
	1    5150 6450
	1    0    0    -1  
$EndComp
$Comp
L R R20
U 1 1
P 5150 7150
F 0 "R20" V 5230 7150 40  0000 C CNN
F 1 "R" V 5157 7151 40  0000 C CNN
F 2 "~" V 5080 7150 30  0000 C CNN
F 3 "~" H 5150 7150 30  0000 C CNN
	1    5150 7150
	1    0    0    -1  
$EndComp
Wire Wire Line
	5150 6700 5150 6900
Connection ~ 5150 6800
Wire Wire Line
	5150 7400 5150 7550
$Comp
L GND #PWR19
U 1 1
P 5150 7550
F 0 "#PWR19" H 5150 7550 30  0001 C CNN
F 1 "GND" H 5150 7480 30  0001 C CNN
F 2 "" H 5150 7550 60  0000 C CNN
F 3 "" H 5150 7550 60  0000 C CNN
	1    5150 7550
	1    0    0    -1  
$EndComp
Wire Wire Line
	5150 6200 5150 5950
Wire Wire Line
	5150 6800 5300 6800
Wire Wire Line
	5300 6800 5300 5950
$Comp
L R R21
U 1 1
P 5600 6450
F 0 "R21" V 5680 6450 40  0000 C CNN
F 1 "R" V 5607 6451 40  0000 C CNN
F 2 "~" V 5530 6450 30  0000 C CNN
F 3 "~" H 5600 6450 30  0000 C CNN
	1    5600 6450
	1    0    0    -1  
$EndComp
$Comp
L R R22
U 1 1
P 5600 7150
F 0 "R22" V 5680 7150 40  0000 C CNN
F 1 "R" V 5607 7151 40  0000 C CNN
F 2 "~" V 5530 7150 30  0000 C CNN
F 3 "~" H 5600 7150 30  0000 C CNN
	1    5600 7150
	1    0    0    -1  
$EndComp
Wire Wire Line
	5600 6700 5600 6900
Connection ~ 5600 6800
Wire Wire Line
	5600 7400 5600 7550
$Comp
L GND #PWR20
U 1 1
P 5600 7550
F 0 "#PWR20" H 5600 7550 30  0001 C CNN
F 1 "GND" H 5600 7480 30  0001 C CNN
F 2 "" H 5600 7550 60  0000 C CNN
F 3 "" H 5600 7550 60  0000 C CNN
	1    5600 7550
	1    0    0    -1  
$EndComp
Wire Wire Line
	5600 6200 5600 5950
Wire Wire Line
	5600 6800 5750 6800
Wire Wire Line
	5750 6800 5750 5950
$Comp
L R R23
U 1 1
P 6050 6450
F 0 "R23" V 6130 6450 40  0000 C CNN
F 1 "R" V 6057 6451 40  0000 C CNN
F 2 "~" V 5980 6450 30  0000 C CNN
F 3 "~" H 6050 6450 30  0000 C CNN
	1    6050 6450
	1    0    0    -1  
$EndComp
$Comp
L R R24
U 1 1
P 6050 7150
F 0 "R24" V 6130 7150 40  0000 C CNN
F 1 "R" V 6057 7151 40  0000 C CNN
F 2 "~" V 5980 7150 30  0000 C CNN
F 3 "~" H 6050 7150 30  0000 C CNN
	1    6050 7150
	1    0    0    -1  
$EndComp
Wire Wire Line
	6050 6700 6050 6900
Connection ~ 6050 6800
Wire Wire Line
	6050 7400 6050 7550
$Comp
L GND #PWR21
U 1 1
P 6050 7550
F 0 "#PWR21" H 6050 7550 30  0001 C CNN
F 1 "GND" H 6050 7480 30  0001 C CNN
F 2 "" H 6050 7550 60  0000 C CNN
F 3 "" H 6050 7550 60  0000 C CNN
	1    6050 7550
	1    0    0    -1  
$EndComp
Wire Wire Line
	6050 6200 6050 5950
Wire Wire Line
	6050 6800 6200 6800
Wire Wire Line
	6200 6800 6200 5950
Text Label 1100 5950 1    60   ~ 0
WRK1
Text Label 1250 5950 1    60   ~ 0
WRK1_DIV
Text Label 1550 5950 1    60   ~ 0
AUX1
Text Label 1700 5950 1    60   ~ 0
AUX1_DIV
Text Label 2000 5950 1    60   ~ 0
WRK2
Text Label 2150 5950 1    60   ~ 0
WRK2_DIV
Text Label 2450 5950 1    60   ~ 0
AUX2
Text Label 2600 5950 1    60   ~ 0
AUX2_DIV
Text Label 2900 5950 1    60   ~ 0
WRK3
Text Label 3050 5950 1    60   ~ 0
WRK3_DIV
Text Label 3350 5950 1    60   ~ 0
AUX3
Text Label 3500 5950 1    60   ~ 0
AUX3_DIV
Text Label 3800 5950 1    60   ~ 0
WRK4
Text Label 3950 5950 1    60   ~ 0
WRK4_DIV
Text Label 4250 5950 1    60   ~ 0
AUX4
Text Label 4400 5950 1    60   ~ 0
AUX4_DIV
Text Label 4700 5950 1    60   ~ 0
WRK5
Text Label 4850 5950 1    60   ~ 0
WRK5_DIV
Text Label 5150 5950 1    60   ~ 0
AUX5
Text Label 5300 5950 1    60   ~ 0
AUX5_DIV
Text Label 5600 5950 1    60   ~ 0
WRK6
Text Label 5750 5950 1    60   ~ 0
WRK6_DIV
Text Label 6050 5950 1    60   ~ 0
AUX6
Text Label 6200 5950 1    60   ~ 0
AUX6_DIV
$Comp
L CONN_5_MOD P10
U 1 1
P 4650 4850
F 0 "P10" V 4600 4850 50  0000 C CNN
F 1 "CONN_5_MOD" V 4700 4850 50  0000 C CNN
F 2 "~" H 4650 4850 60  0000 C CNN
F 3 "~" H 4650 4850 60  0000 C CNN
	1    4650 4850
	1    0    0    -1  
$EndComp
Wire Wire Line
	4250 4650 3550 4650
Wire Wire Line
	3550 4650 3550 4800
Wire Wire Line
	4250 4850 3950 4850
Text Label 3950 4850 2    60   ~ 0
5V
$Comp
L GND #PWR12
U 1 1
P 3550 4800
F 0 "#PWR12" H 3550 4800 30  0001 C CNN
F 1 "GND" H 3550 4730 30  0001 C CNN
F 2 "" H 3550 4800 60  0000 C CNN
F 3 "" H 3550 4800 60  0000 C CNN
	1    3550 4800
	1    0    0    -1  
$EndComp
Wire Wire Line
	4250 4750 3950 4750
Text Label 3950 4750 2    60   ~ 0
PWM2
Wire Wire Line
	4250 4950 3950 4950
Text Label 3950 4950 2    60   ~ 0
PWM1
NoConn ~ 4250 5050
Text Notes 4850 5250 2    60   ~ 0
PM SENSOR
Text Label 6650 4750 0    60   ~ 0
PWM2
Text Label 5350 4750 2    60   ~ 0
PWM1
$EndSCHEMATC
